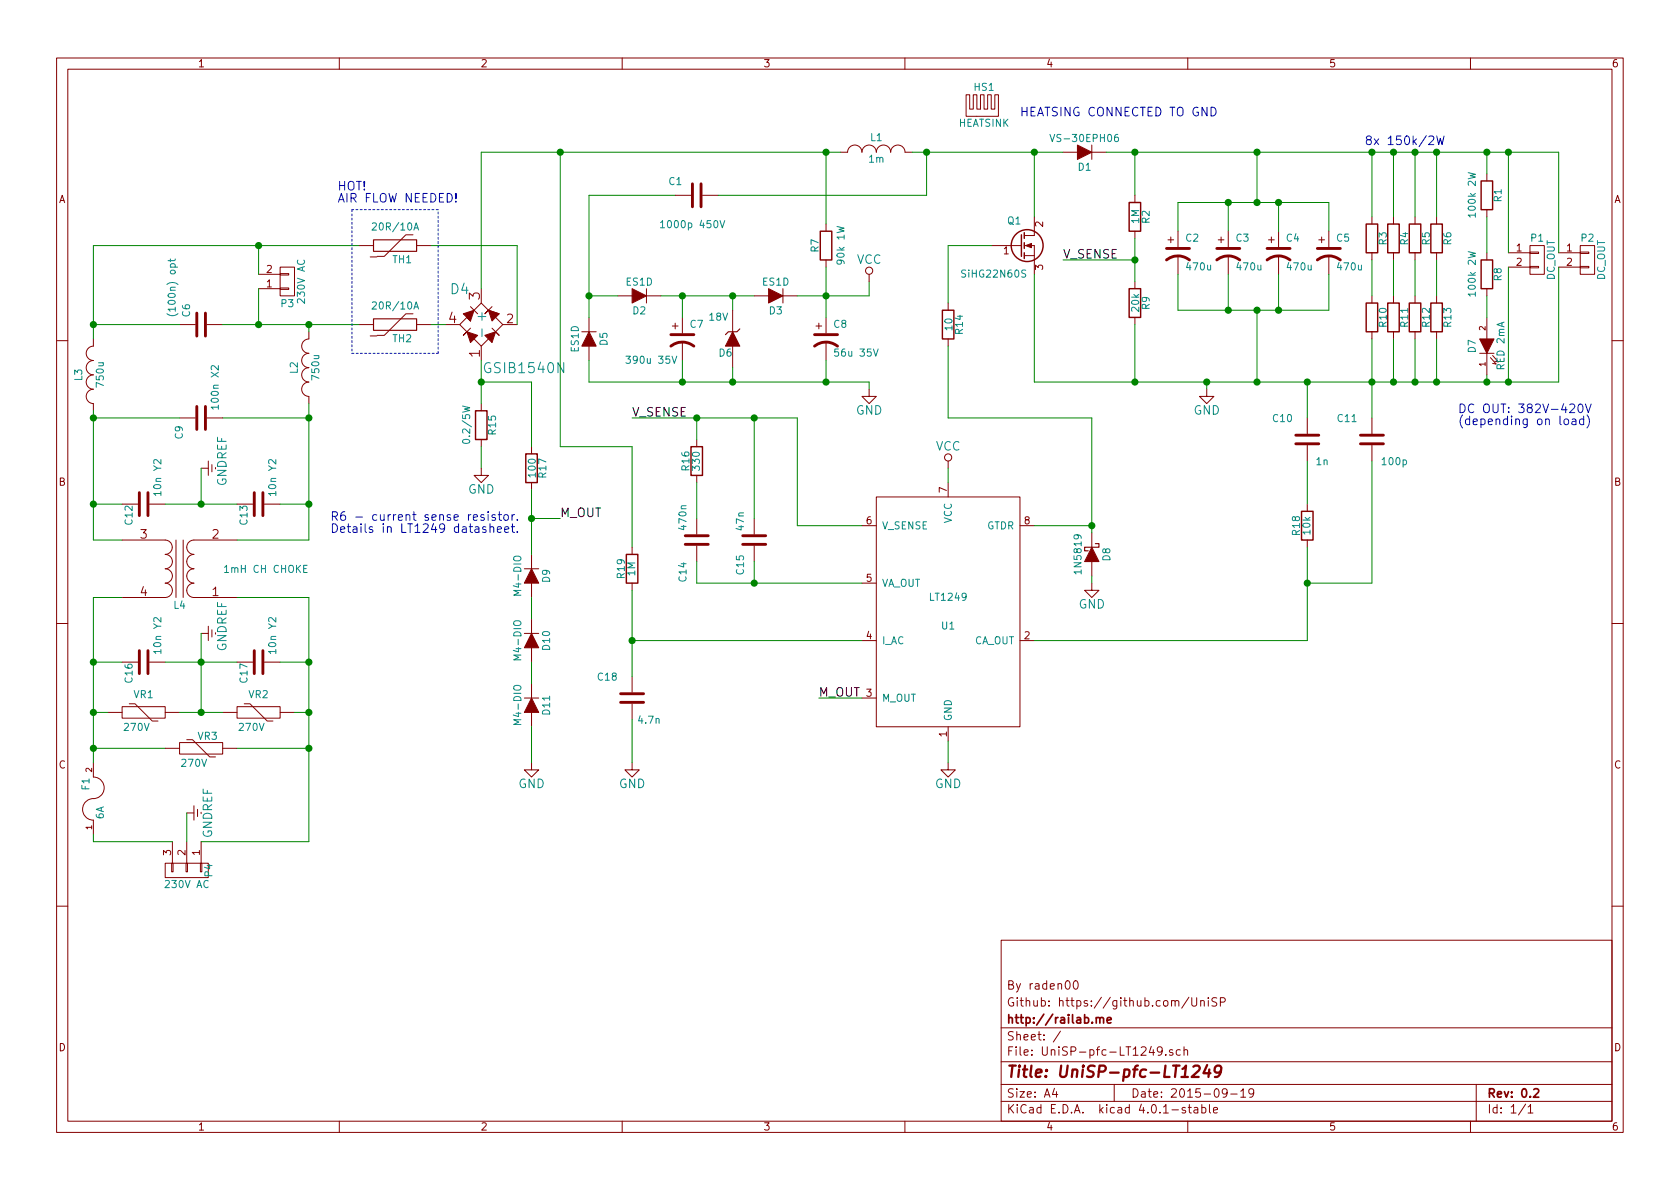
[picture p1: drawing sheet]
EESchema Schematic File Version 2
LIBS:conn
LIBS:device
LIBS:linear
LIBS:power
LIBS:UniSP-pfc-LT1249-cache
EELAYER 25 0
EELAYER END
$Descr A4 11693 8268
encoding utf-8
Sheet 1 1
Title "UniSP-pfc-LT1249"
Date "2015-09-19"
Rev "0.2"
Comp "http://railab.me"
Comment1 "Github: https://github.com/UniSP"
Comment2 "By raden00"
Comment3 ""
Comment4 ""
$EndDescr
$Comp
L LT1249 U1
U 1 1
P 6600 4250
F 0 "U1" H 6600 4150 50  0000 C CNN
F 1 "LT1249" H 6600 4350 50  0000 C CNN
F 2 "Housings_SOIC:SOIC-8_3.9x4.9mm_Pitch1.27mm" H 6600 4250 50  0001 C CNN
F 3 "DOCUMENTATION" H 6600 4250 50  0001 C CNN
	1    6600 4250
	1    0    0    -1  
$EndComp
$Comp
L INDUCTOR_SMALL L1
U 1 1
P 6100 1050
F 0 "L1" H 6100 1150 50  0000 C CNN
F 1 "1m" H 6100 1000 50  0000 C CNN
F 2 "UniSP-pfc-LT1249:Choke-DTMSS-47" H 6100 1050 60  0001 C CNN
F 3 "" H 6100 1050 60  0000 C CNN
	1    6100 1050
	1    0    0    -1  
$EndComp
$Comp
L Q_NMOS_GDS Q1
U 1 1
P 7100 1700
F 0 "Q1" H 7110 1870 50  0000 R CNN
F 1 "SiHG22N60S" H 7150 1500 50  0000 R CNN
F 2 "Transistors_TO-247:TO-247_Vertical_Neutral123_largePads" H 7100 1700 60  0001 C CNN
F 3 "" H 7100 1700 60  0000 C CNN
	1    7100 1700
	1    0    0    -1  
$EndComp
$Comp
L CP1 C2
U 1 1
P 8200 1750
F 0 "C2" H 8250 1850 50  0000 L CNN
F 1 "470u" H 8250 1650 50  0000 L CNN
F 2 "Capacitors_ThroughHole:C_Radial_D35_L51_P10" H 8200 1750 60  0001 C CNN
F 3 "" H 8200 1750 60  0000 C CNN
	1    8200 1750
	1    0    0    -1  
$EndComp
$Comp
L R R15
U 1 1
P 3350 2950
F 0 "R15" V 3430 2950 50  0000 C CNN
F 1 "0.2/5W" V 3250 2950 50  0000 C CNN
F 2 "UniSP-pfc-LT1249:Resistor-Vishay-WSR5" V 3280 2950 30  0001 C CNN
F 3 "" H 3350 2950 30  0000 C CNN
	1    3350 2950
	1    0    0    -1  
$EndComp
$Comp
L R R2
U 1 1
P 7900 1500
F 0 "R2" V 7980 1500 50  0000 C CNN
F 1 "1M" V 7907 1501 50  0000 C CNN
F 2 "Resistors_SMD:R_2512_HandSoldering" V 7830 1500 30  0001 C CNN
F 3 "" H 7900 1500 30  0000 C CNN
	1    7900 1500
	1    0    0    -1  
$EndComp
$Comp
L R R9
U 1 1
P 7900 2100
F 0 "R9" V 7980 2100 50  0000 C CNN
F 1 "20k" V 7907 2101 50  0000 C CNN
F 2 "Resistors_SMD:R_2512_HandSoldering" V 7830 2100 30  0001 C CNN
F 3 "" H 7900 2100 30  0000 C CNN
	1    7900 2100
	1    0    0    -1  
$EndComp
$Comp
L C C1
U 1 1
P 4850 1350
F 0 "C1" V 4950 1450 50  0000 L CNN
F 1 "1000p 450V" V 4650 1150 50  0000 L CNN
F 2 "Capacitors_ThroughHole:C_Rect_L7_W4.5_P5" H 4888 1200 30  0001 C CNN
F 3 "" H 4850 1350 60  0000 C CNN
	1    4850 1350
	0    -1   -1   0   
$EndComp
$Comp
L R R7
U 1 1
P 5750 1700
F 0 "R7" V 5830 1700 50  0000 C CNN
F 1 "90k 1W" V 5650 1700 50  0000 C CNN
F 2 "Resistors_SMD:R_2512_HandSoldering" V 5680 1700 30  0001 C CNN
F 3 "" H 5750 1700 30  0000 C CNN
	1    5750 1700
	-1   0    0    1   
$EndComp
$Comp
L D D2
U 1 1
P 4450 2050
F 0 "D2" H 4450 2150 50  0000 C CNN
F 1 "ES1D" H 4450 1950 50  0000 C CNN
F 2 "Diodes_SMD:Diode-SMA_Standard" H 4450 2050 60  0001 C CNN
F 3 "" H 4450 2050 60  0000 C CNN
	1    4450 2050
	-1   0    0    1   
$EndComp
$Comp
L CP1 C7
U 1 1
P 4750 2350
F 0 "C7" H 4800 2450 50  0000 L CNN
F 1 "390u 35V" H 4350 2200 50  0000 L CNN
F 2 "Capacitors_SMD:c_elec_10x10" H 4750 2350 60  0001 C CNN
F 3 "" H 4750 2350 60  0000 C CNN
	1    4750 2350
	1    0    0    -1  
$EndComp
$Comp
L ZENER D6
U 1 1
P 5100 2350
F 0 "D6" V 5200 2300 50  0000 C CNN
F 1 "18V" V 4950 2250 50  0000 C CNN
F 2 "Diodes_SMD:Diode-SMB_Handsoldering" H 5100 2350 60  0001 C CNN
F 3 "" H 5100 2350 60  0000 C CNN
	1    5100 2350
	0    1    1    0   
$EndComp
$Comp
L D D3
U 1 1
P 5400 2050
F 0 "D3" H 5400 2150 50  0000 C CNN
F 1 "ES1D" H 5400 1950 50  0000 C CNN
F 2 "Diodes_SMD:Diode-SMA_Standard" H 5400 2050 60  0001 C CNN
F 3 "" H 5400 2050 60  0000 C CNN
	1    5400 2050
	-1   0    0    1   
$EndComp
$Comp
L CP1 C8
U 1 1
P 5750 2350
F 0 "C8" H 5800 2450 50  0000 L CNN
F 1 "56u 35V" H 5800 2250 50  0000 L CNN
F 2 "Capacitors_SMD:c_elec_6.3x5.8" H 5750 2350 60  0001 C CNN
F 3 "" H 5750 2350 60  0000 C CNN
	1    5750 2350
	1    0    0    -1  
$EndComp
$Comp
L CP1 C3
U 1 1
P 8550 1750
F 0 "C3" H 8600 1850 50  0000 L CNN
F 1 "470u" H 8600 1650 50  0000 L CNN
F 2 "Capacitors_ThroughHole:C_Radial_D35_L51_P10" H 8550 1750 60  0001 C CNN
F 3 "" H 8550 1750 60  0000 C CNN
	1    8550 1750
	1    0    0    -1  
$EndComp
$Comp
L CP1 C4
U 1 1
P 8900 1750
F 0 "C4" H 8950 1850 50  0000 L CNN
F 1 "470u" H 8950 1650 50  0000 L CNN
F 2 "Capacitors_ThroughHole:C_Radial_D35_L51_P10" H 8900 1750 60  0001 C CNN
F 3 "" H 8900 1750 60  0000 C CNN
	1    8900 1750
	1    0    0    -1  
$EndComp
$Comp
L CP1 C5
U 1 1
P 9250 1750
F 0 "C5" H 9300 1850 50  0000 L CNN
F 1 "470u" H 9300 1650 50  0000 L CNN
F 2 "Capacitors_ThroughHole:C_Radial_D35_L51_P10" H 9250 1750 60  0001 C CNN
F 3 "" H 9250 1750 60  0000 C CNN
	1    9250 1750
	1    0    0    -1  
$EndComp
$Comp
L R R14
U 1 1
P 6600 2250
F 0 "R14" V 6680 2250 50  0000 C CNN
F 1 "10" V 6607 2251 50  0000 C CNN
F 2 "Resistors_SMD:R_1206_HandSoldering" V 6530 2250 30  0001 C CNN
F 3 "" H 6600 2250 30  0000 C CNN
	1    6600 2250
	1    0    0    -1  
$EndComp
$Comp
L GND #PWR01
U 1 1
P 7600 4050
F 0 "#PWR01" H 7600 3800 60  0001 C CNN
F 1 "GND" H 7600 3900 60  0000 C CNN
F 2 "" H 7600 4050 60  0000 C CNN
F 3 "" H 7600 4050 60  0000 C CNN
	1    7600 4050
	1    0    0    -1  
$EndComp
$Comp
L GND #PWR02
U 1 1
P 6600 5300
F 0 "#PWR02" H 6600 5050 60  0001 C CNN
F 1 "GND" H 6600 5150 60  0000 C CNN
F 2 "" H 6600 5300 60  0000 C CNN
F 3 "" H 6600 5300 60  0000 C CNN
	1    6600 5300
	1    0    0    -1  
$EndComp
$Comp
L VCC #PWR03
U 1 1
P 6600 3250
F 0 "#PWR03" H 6600 3100 60  0001 C CNN
F 1 "VCC" H 6600 3400 60  0000 C CNN
F 2 "" H 6600 3250 60  0000 C CNN
F 3 "" H 6600 3250 60  0000 C CNN
	1    6600 3250
	1    0    0    -1  
$EndComp
$Comp
L GND #PWR04
U 1 1
P 8400 2700
F 0 "#PWR04" H 8400 2450 60  0001 C CNN
F 1 "GND" H 8400 2550 60  0000 C CNN
F 2 "" H 8400 2700 60  0000 C CNN
F 3 "" H 8400 2700 60  0000 C CNN
	1    8400 2700
	1    0    0    -1  
$EndComp
$Comp
L R R19
U 1 1
P 4400 3950
F 0 "R19" V 4480 3950 50  0000 C CNN
F 1 "1M" V 4407 3951 50  0000 C CNN
F 2 "Resistors_SMD:R_2512_HandSoldering" V 4330 3950 30  0001 C CNN
F 3 "" H 4400 3950 30  0000 C CNN
	1    4400 3950
	-1   0    0    1   
$EndComp
$Comp
L C C18
U 1 1
P 4400 4850
F 0 "C18" H 4500 4700 50  0000 L CNN
F 1 "4.7n" H 4200 5000 50  0000 L CNN
F 2 "Capacitors_SMD:C_0805_HandSoldering" H 4438 4700 30  0001 C CNN
F 3 "" H 4400 4850 60  0000 C CNN
	1    4400 4850
	-1   0    0    1   
$EndComp
$Comp
L GND #PWR05
U 1 1
P 4400 5300
F 0 "#PWR05" H 4400 5050 60  0001 C CNN
F 1 "GND" H 4400 5150 60  0000 C CNN
F 2 "" H 4400 5300 60  0000 C CNN
F 3 "" H 4400 5300 60  0000 C CNN
	1    4400 5300
	1    0    0    -1  
$EndComp
$Comp
L C C14
U 1 1
P 4850 3750
F 0 "C14" V 4950 3900 50  0000 L CNN
F 1 "470n" V 4950 3500 50  0000 L CNN
F 2 "Capacitors_SMD:C_0805_HandSoldering" H 4888 3600 30  0001 C CNN
F 3 "" H 4850 3750 60  0000 C CNN
	1    4850 3750
	-1   0    0    1   
$EndComp
$Comp
L R R16
U 1 1
P 4850 3200
F 0 "R16" V 4930 3200 50  0000 C CNN
F 1 "330" V 4857 3201 50  0000 C CNN
F 2 "Resistors_SMD:R_0805_HandSoldering" V 4780 3200 30  0001 C CNN
F 3 "" H 4850 3200 30  0000 C CNN
	1    4850 3200
	-1   0    0    1   
$EndComp
Text Label 3900 3600 0    60   ~ 0
M_OUT
Text Label 5700 4850 0    60   ~ 0
M_OUT
Text Label 7400 1800 0    60   ~ 0
V_SENSE
Text Label 4400 2900 0    60   ~ 0
V_SENSE
$Comp
L C C10
U 1 1
P 9100 3050
F 0 "C10" H 9200 2900 50  0000 L CNN
F 1 "1n" H 8950 3200 50  0000 L CNN
F 2 "Capacitors_SMD:C_0805_HandSoldering" H 9138 2900 30  0001 C CNN
F 3 "" H 9100 3050 60  0000 C CNN
	1    9100 3050
	-1   0    0    1   
$EndComp
$Comp
L C C11
U 1 1
P 9550 3050
F 0 "C11" H 9650 2900 50  0000 L CNN
F 1 "100p" H 9300 3200 50  0000 L CNN
F 2 "Capacitors_SMD:C_0805_HandSoldering" H 9588 2900 30  0001 C CNN
F 3 "" H 9550 3050 60  0000 C CNN
	1    9550 3050
	-1   0    0    1   
$EndComp
$Comp
L R R18
U 1 1
P 9100 3650
F 0 "R18" V 9180 3650 50  0000 C CNN
F 1 "10k" V 9107 3651 50  0000 C CNN
F 2 "Resistors_SMD:R_0805_HandSoldering" V 9030 3650 30  0001 C CNN
F 3 "" H 9100 3650 30  0000 C CNN
	1    9100 3650
	-1   0    0    1   
$EndComp
$Comp
L CONN_01X03 P4
U 1 1
P 1300 6050
F 0 "P4" H 1300 6200 50  0000 C CNN
F 1 "230V AC" V 1400 6050 50  0000 C CNN
F 2 "UniSP-pfc-LT1249:CONN_3_20A" H 1300 6050 60  0001 C CNN
F 3 "" H 1300 6050 60  0000 C CNN
	1    1300 6050
	0    1    1    0   
$EndComp
$Comp
L RECTIFIER D4
U 1 1
P 3350 2250
F 0 "D4" V 3600 2400 70  0000 C CNN
F 1 "GSIB1540N" V 3050 1950 70  0000 C CNN
F 2 "UniSP-pfc-LT1249:Rectifier-GSIB15" H 3350 2250 60  0001 C CNN
F 3 "" H 3350 2250 60  0000 C CNN
	1    3350 2250
	0    -1   -1   0   
$EndComp
$Comp
L D D1
U 1 1
P 7550 1050
F 0 "D1" H 7550 1150 50  0000 C CNN
F 1 "VS-30EPH06" H 7550 950 50  0000 C CNN
F 2 "Diodes_ThroughHole:Diode_TO-247_Vertical" H 7550 1050 60  0001 C CNN
F 3 "" H 7550 1050 60  0000 C CNN
	1    7550 1050
	-1   0    0    1   
$EndComp
$Comp
L R R17
U 1 1
P 3700 3250
F 0 "R17" V 3780 3250 50  0000 C CNN
F 1 "100" V 3707 3251 50  0000 C CNN
F 2 "Resistors_SMD:R_0805_HandSoldering" V 3630 3250 30  0001 C CNN
F 3 "" H 3700 3250 30  0000 C CNN
	1    3700 3250
	1    0    0    -1  
$EndComp
$Comp
L GND #PWR06
U 1 1
P 3700 5300
F 0 "#PWR06" H 3700 5050 60  0001 C CNN
F 1 "GND" H 3700 5150 60  0000 C CNN
F 2 "" H 3700 5300 60  0000 C CNN
F 3 "" H 3700 5300 60  0000 C CNN
	1    3700 5300
	1    0    0    -1  
$EndComp
$Comp
L TRANSFO L4
U 1 1
P 1250 3950
F 0 "L4" H 1250 4200 50  0000 C CNN
F 1 "1mH CH CHOKE" H 650 3950 50  0000 C CNN
F 2 "UniSP-pfc-LT1249:Choke-CM-DTS-25" H 1250 3950 60  0001 C CNN
F 3 "" H 1250 3950 60  0000 C CNN
	1    1250 3950
	-1   0    0    1   
$EndComp
$Comp
L FUSE F1
U 1 1
P 650 5550
F 0 "F1" H 750 5600 50  0000 C CNN
F 1 "6A" H 550 5500 50  0000 C CNN
F 2 "UniSP-pfc-LT1249:FUSE_3" H 650 5550 60  0001 C CNN
F 3 "" H 650 5550 60  0000 C CNN
	1    650  5550
	0    -1   -1   0   
$EndComp
$Comp
L C C12
U 1 1
P 1000 3500
F 0 "C12" H 850 3600 50  0000 L CNN
F 1 "10n Y2" H 1050 3400 50  0000 L CNN
F 2 "Capacitors_ThroughHole:C_Rect_L18_W6_H12_P15" H 1038 3350 30  0001 C CNN
F 3 "" H 1000 3500 60  0000 C CNN
	1    1000 3500
	0    -1   -1   0   
$EndComp
$Comp
L C C13
U 1 1
P 1800 3500
F 0 "C13" H 1650 3600 50  0000 L CNN
F 1 "10n Y2" H 1850 3400 50  0000 L CNN
F 2 "Capacitors_ThroughHole:C_Rect_L18_W6_H12_P15" H 1838 3350 30  0001 C CNN
F 3 "" H 1800 3500 60  0000 C CNN
	1    1800 3500
	0    -1   -1   0   
$EndComp
$Comp
L GNDREF #PWR07
U 1 1
P 1400 3250
F 0 "#PWR07" H 1400 3000 60  0001 C CNN
F 1 "GNDREF" H 1450 3100 60  0000 C CNN
F 2 "" H 1400 3250 60  0000 C CNN
F 3 "" H 1400 3250 60  0000 C CNN
	1    1400 3250
	0    -1   -1   0   
$EndComp
$Comp
L THERMISTOR TH1
U 1 1
P 2750 1700
F 0 "TH1" V 2850 1750 50  0000 C CNN
F 1 "20R/10A" V 2650 1700 50  0000 C BNN
F 2 "UniSP-pfc-LT1249:Ametherm-D31-T10-S7.8" H 2750 1700 60  0001 C CNN
F 3 "" H 2750 1700 60  0000 C CNN
	1    2750 1700
	0    1    1    0   
$EndComp
$Comp
L THERMISTOR TH2
U 1 1
P 2750 2250
F 0 "TH2" V 2850 2300 50  0000 C CNN
F 1 "20R/10A" V 2650 2250 50  0000 C BNN
F 2 "UniSP-pfc-LT1249:Ametherm-D31-T10-S7.8" H 2750 2250 60  0001 C CNN
F 3 "" H 2750 2250 60  0000 C CNN
	1    2750 2250
	0    1    1    0   
$EndComp
$Comp
L C C16
U 1 1
P 1000 4600
F 0 "C16" H 850 4700 50  0000 L CNN
F 1 "10n Y2" H 1050 4500 50  0000 L CNN
F 2 "Capacitors_ThroughHole:C_Rect_L18_W6_H12_P15" H 1038 4450 30  0001 C CNN
F 3 "" H 1000 4600 60  0000 C CNN
	1    1000 4600
	0    -1   -1   0   
$EndComp
$Comp
L C C17
U 1 1
P 1800 4600
F 0 "C17" H 1650 4700 50  0000 L CNN
F 1 "10n Y2" H 1850 4500 50  0000 L CNN
F 2 "Capacitors_ThroughHole:C_Rect_L18_W6_H12_P15" H 1838 4450 30  0001 C CNN
F 3 "" H 1800 4600 60  0000 C CNN
	1    1800 4600
	0    -1   -1   0   
$EndComp
$Comp
L VR VR1
U 1 1
P 1000 4950
F 0 "VR1" V 1100 4950 50  0000 C TNN
F 1 "270V" V 900 5000 50  0000 C CNN
F 2 "Varistors:RV_Disc_D21.5_W5.8_P10" H 1000 4950 60  0001 C CNN
F 3 "" H 1000 4950 60  0000 C CNN
	1    1000 4950
	0    -1   -1   0   
$EndComp
$Comp
L C C9
U 1 1
P 1400 2900
F 0 "C9" H 1250 3050 50  0000 L CNN
F 1 "100n X2" H 1450 2800 50  0000 L CNN
F 2 "Capacitors_ThroughHole:C_Rect_L18_W6_H12_P15" H 1438 2750 30  0001 C CNN
F 3 "" H 1400 2900 60  0000 C CNN
	1    1400 2900
	0    -1   -1   0   
$EndComp
$Comp
L INDUCTOR_SMALL L2
U 1 1
P 2150 2550
F 0 "L2" H 2150 2650 50  0000 C CNN
F 1 "750u" H 2150 2500 50  0000 C CNN
F 2 "UniSP-pfc-LT1249:Choke-DTP-27" H 2150 2550 60  0001 C CNN
F 3 "" H 2150 2550 60  0000 C CNN
	1    2150 2550
	0    -1   -1   0   
$EndComp
$Comp
L INDUCTOR_SMALL L3
U 1 1
P 650 2600
F 0 "L3" H 650 2700 50  0000 C CNN
F 1 "750u" H 650 2550 50  0000 C CNN
F 2 "UniSP-pfc-LT1249:Choke-DTP-27" H 650 2600 60  0001 C CNN
F 3 "" H 650 2600 60  0000 C CNN
	1    650  2600
	0    -1   -1   0   
$EndComp
$Comp
L GNDREF #PWR08
U 1 1
P 1400 4400
F 0 "#PWR08" H 1400 4150 60  0001 C CNN
F 1 "GNDREF" H 1450 4250 60  0000 C CNN
F 2 "" H 1400 4400 60  0000 C CNN
F 3 "" H 1400 4400 60  0000 C CNN
	1    1400 4400
	0    -1   -1   0   
$EndComp
$Comp
L VR VR2
U 1 1
P 1800 4950
F 0 "VR2" V 1900 4950 50  0000 C TNN
F 1 "270V" V 1700 5000 50  0000 C CNN
F 2 "Varistors:RV_Disc_D21.5_W5.8_P10" H 1800 4950 60  0001 C CNN
F 3 "" H 1800 4950 60  0000 C CNN
	1    1800 4950
	0    -1   -1   0   
$EndComp
$Comp
L VR VR3
U 1 1
P 1400 5200
F 0 "VR3" V 1460 5154 50  0000 C TNN
F 1 "270V" V 1300 5250 50  0000 C CNN
F 2 "Varistors:RV_Disc_D21.5_W5.8_P10" H 1400 5200 60  0001 C CNN
F 3 "" H 1400 5200 60  0000 C CNN
	1    1400 5200
	0    -1   -1   0   
$EndComp
$Comp
L GNDREF #PWR09
U 1 1
P 1300 5650
F 0 "#PWR09" H 1300 5400 60  0001 C CNN
F 1 "GNDREF" H 1300 5500 60  0000 C CNN
F 2 "" H 1300 5650 60  0000 C CNN
F 3 "" H 1300 5650 60  0000 C CNN
	1    1300 5650
	0    -1   -1   0   
$EndComp
$Comp
L C C6
U 1 1
P 1400 2250
F 0 "C6" H 1450 2350 50  0000 L CNN
F 1 "(100n) opt" H 1450 2450 50  0000 L CNN
F 2 "Capacitors_ThroughHole:C_Rect_L18_W6_H12_P15" H 1438 2100 30  0001 C CNN
F 3 "" H 1400 2250 60  0000 C CNN
	1    1400 2250
	0    -1   -1   0   
$EndComp
$Comp
L R R1
U 1 1
P 10350 1350
F 0 "R1" V 10430 1350 50  0000 C CNN
F 1 "100k 2W" V 10250 1350 50  0000 C CNN
F 2 "Resistors_SMD:R_2512_HandSoldering" V 10280 1350 30  0001 C CNN
F 3 "" H 10350 1350 30  0000 C CNN
	1    10350 1350
	1    0    0    -1  
$EndComp
$Comp
L R R8
U 1 1
P 10350 1900
F 0 "R8" V 10430 1900 50  0000 C CNN
F 1 "100k 2W" V 10250 1900 50  0000 C CNN
F 2 "Resistors_SMD:R_2512_HandSoldering" V 10280 1900 30  0001 C CNN
F 3 "" H 10350 1900 30  0000 C CNN
	1    10350 1900
	1    0    0    -1  
$EndComp
$Comp
L LED D7
U 1 1
P 10350 2400
F 0 "D7" H 10350 2500 50  0000 C CNN
F 1 "RED 2mA" H 10350 2300 50  0000 C CNN
F 2 "LEDs:LED-3MM" H 10350 2400 60  0001 C CNN
F 3 "" H 10350 2400 60  0000 C CNN
	1    10350 2400
	0    -1   -1   0   
$EndComp
$Comp
L CONN_01X02 P3
U 1 1
P 2000 1950
F 0 "P3" H 2000 2100 50  0000 C CNN
F 1 "230V AC" V 2100 1950 50  0000 C CNN
F 2 "Connect:bornier2" H 2000 1950 60  0001 C CNN
F 3 "" H 2000 1950 60  0000 C CNN
	1    2000 1950
	1    0    0    1   
$EndComp
$Comp
L CONN_01X02 P1
U 1 1
P 10700 1800
F 0 "P1" H 10700 1950 50  0000 C CNN
F 1 "DC_OUT" V 10800 1800 50  0000 C CNN
F 2 "UniSP-pfc-LT1249:CONN_2_20A" H 10700 1800 60  0001 C CNN
F 3 "" H 10700 1800 60  0000 C CNN
	1    10700 1800
	1    0    0    -1  
$EndComp
$Comp
L CONN_01X02 P2
U 1 1
P 11050 1800
F 0 "P2" H 11050 1950 50  0000 C CNN
F 1 "DC_OUT" V 11150 1800 50  0000 C CNN
F 2 "Connect:bornier2" H 11050 1800 60  0001 C CNN
F 3 "" H 11050 1800 60  0000 C CNN
	1    11050 1800
	1    0    0    -1  
$EndComp
$Comp
L HEATSINK HS1
U 1 1
P 6850 800
F 0 "HS1" H 6850 1000 50  0000 C CNN
F 1 "HEATSINK" H 6850 750 50  0000 C CNN
F 2 "UniSP-pfc-LT1249:Heatsink-SK-514-100" H 6850 800 60  0001 C CNN
F 3 "" H 6850 800 60  0000 C CNN
	1    6850 800 
	1    0    0    -1  
$EndComp
$Comp
L R R10
U 1 1
P 9550 2200
F 0 "R10" V 9630 2200 50  0000 C CNN
F 1 "100k 2W" V 9557 2201 50  0001 C CNN
F 2 "Resistors_SMD:R_2512_HandSoldering" V 9480 2200 30  0001 C CNN
F 3 "" H 9550 2200 30  0000 C CNN
	1    9550 2200
	1    0    0    -1  
$EndComp
$Comp
L R R11
U 1 1
P 9700 2200
F 0 "R11" V 9780 2200 50  0000 C CNN
F 1 "100k 2W" V 9707 2201 50  0001 C CNN
F 2 "Resistors_SMD:R_2512_HandSoldering" V 9630 2200 30  0001 C CNN
F 3 "" H 9700 2200 30  0000 C CNN
	1    9700 2200
	1    0    0    -1  
$EndComp
$Comp
L R R12
U 1 1
P 9850 2200
F 0 "R12" V 9930 2200 50  0000 C CNN
F 1 "100k 2W" V 9857 2201 50  0001 C CNN
F 2 "Resistors_SMD:R_2512_HandSoldering" V 9780 2200 30  0001 C CNN
F 3 "" H 9850 2200 30  0000 C CNN
	1    9850 2200
	1    0    0    -1  
$EndComp
$Comp
L R R13
U 1 1
P 10000 2200
F 0 "R13" V 10080 2200 50  0000 C CNN
F 1 "100k 2W" V 10007 2201 50  0001 C CNN
F 2 "Resistors_SMD:R_2512_HandSoldering" V 9930 2200 30  0001 C CNN
F 3 "" H 10000 2200 30  0000 C CNN
	1    10000 2200
	1    0    0    1   
$EndComp
$Comp
L D D9
U 1 1
P 3700 4000
F 0 "D9" H 3700 4100 50  0000 C CNN
F 1 "M4-DIO" H 3700 3900 50  0000 C CNN
F 2 "Diodes_SMD:Diode-SMA_Handsoldering" H 3700 4000 60  0001 C CNN
F 3 "" H 3700 4000 60  0000 C CNN
	1    3700 4000
	0    1    1    0   
$EndComp
$Comp
L D D10
U 1 1
P 3700 4450
F 0 "D10" H 3700 4550 50  0000 C CNN
F 1 "M4-DIO" H 3700 4350 50  0000 C CNN
F 2 "Diodes_SMD:Diode-SMA_Handsoldering" H 3700 4450 60  0001 C CNN
F 3 "" H 3700 4450 60  0000 C CNN
	1    3700 4450
	0    1    1    0   
$EndComp
$Comp
L D D11
U 1 1
P 3700 4900
F 0 "D11" H 3700 5000 50  0000 C CNN
F 1 "M4-DIO" H 3700 4800 50  0000 C CNN
F 2 "Diodes_SMD:Diode-SMA_Handsoldering" H 3700 4900 60  0001 C CNN
F 3 "" H 3700 4900 60  0000 C CNN
	1    3700 4900
	0    1    1    0   
$EndComp
$Comp
L D D5
U 1 1
P 4100 2350
F 0 "D5" H 4100 2450 50  0000 C CNN
F 1 "ES1D" H 4100 2250 50  0000 C CNN
F 2 "Diodes_SMD:Diode-SMA_Standard" H 4100 2350 60  0001 C CNN
F 3 "" H 4100 2350 60  0000 C CNN
	1    4100 2350
	0    1    1    0   
$EndComp
$Comp
L D_Schottky D8
U 1 1
P 7600 3850
F 0 "D8" H 7600 3950 50  0000 C CNN
F 1 "1N5819" H 7600 3750 50  0000 C CNN
F 2 "Diodes_SMD:Diode-MELF_Handsoldering" H 7600 3850 60  0001 C CNN
F 3 "" H 7600 3850 60  0000 C CNN
	1    7600 3850
	0    1    1    0   
$EndComp
$Comp
L R R3
U 1 1
P 9550 1650
F 0 "R3" V 9630 1650 50  0000 C CNN
F 1 "100k 2W" V 9557 1651 50  0001 C CNN
F 2 "Resistors_SMD:R_2512_HandSoldering" V 9480 1650 30  0001 C CNN
F 3 "" H 9550 1650 30  0000 C CNN
	1    9550 1650
	1    0    0    -1  
$EndComp
$Comp
L R R4
U 1 1
P 9700 1650
F 0 "R4" V 9780 1650 50  0000 C CNN
F 1 "100k 2W" V 9707 1651 50  0001 C CNN
F 2 "Resistors_SMD:R_2512_HandSoldering" V 9630 1650 30  0001 C CNN
F 3 "" H 9700 1650 30  0000 C CNN
	1    9700 1650
	1    0    0    -1  
$EndComp
$Comp
L R R5
U 1 1
P 9850 1650
F 0 "R5" V 9930 1650 50  0000 C CNN
F 1 "100k 2W" V 9857 1651 50  0001 C CNN
F 2 "Resistors_SMD:R_2512_HandSoldering" V 9780 1650 30  0001 C CNN
F 3 "" H 9850 1650 30  0000 C CNN
	1    9850 1650
	1    0    0    -1  
$EndComp
$Comp
L R R6
U 1 1
P 10000 1650
F 0 "R6" V 10080 1650 50  0000 C CNN
F 1 "100k 2W" V 10007 1651 50  0001 C CNN
F 2 "Resistors_SMD:R_2512_HandSoldering" V 9930 1650 30  0001 C CNN
F 3 "" H 10000 1650 30  0000 C CNN
	1    10000 1650
	1    0    0    -1  
$EndComp
$Comp
L C C15
U 1 1
P 5250 3750
F 0 "C15" V 5350 3850 50  0000 L CNN
F 1 "47n" V 5350 3550 50  0000 L CNN
F 2 "Capacitors_SMD:C_0805_HandSoldering" H 5288 3600 30  0001 C CNN
F 3 "" H 5250 3750 60  0000 C CNN
	1    5250 3750
	-1   0    0    1   
$EndComp
Text Notes 2350 1400 0    60   ~ 0
HOT!\nAIR FLOW NEEDED!
Text Notes 9500 1000 0    60   ~ 0
8x 150k/2W
Text Notes 10150 2950 0    60   ~ 0
DC OUT: 382V-420V\n(depending on load)
Text Notes 2300 3700 0    60   ~ 0
R6 - current sense resistor.\nDetails in LT1249 datasheet.
Text Notes 7100 800  0    60   ~ 0
HEATSING CONNECTED TO GND
Wire Wire Line
	4100 2050 4300 2050
Wire Wire Line
	4100 1350 4100 2200
Connection ~ 4100 2050
Wire Wire Line
	4100 2500 4100 2650
Wire Wire Line
	4100 2650 6050 2650
Wire Wire Line
	4750 2500 4750 2650
Wire Wire Line
	4600 2050 5250 2050
Wire Wire Line
	4750 2050 4750 2200
Connection ~ 4750 2050
Wire Wire Line
	5100 2650 5100 2550
Connection ~ 4750 2650
Wire Wire Line
	5100 2150 5100 2050
Connection ~ 5100 2050
Connection ~ 5100 2650
Wire Wire Line
	5550 2050 6050 2050
Wire Wire Line
	6450 1350 6450 1050
Wire Wire Line
	6050 2050 6050 1950
Connection ~ 5750 2050
Wire Wire Line
	6050 2650 6050 2700
Connection ~ 5750 2650
Wire Wire Line
	5750 2500 5750 2650
Connection ~ 6450 1050
Wire Wire Line
	7200 1050 7200 1500
Connection ~ 7200 1050
Wire Wire Line
	8200 1400 8200 1600
Wire Wire Line
	8200 1400 9250 1400
Wire Wire Line
	8550 1400 8550 1600
Wire Wire Line
	8900 1400 8900 1600
Connection ~ 8550 1400
Wire Wire Line
	9250 1400 9250 1600
Connection ~ 8900 1400
Wire Wire Line
	9250 2150 9250 1900
Wire Wire Line
	8200 2150 9250 2150
Wire Wire Line
	8900 1900 8900 2150
Wire Wire Line
	8550 1900 8550 2150
Connection ~ 8900 2150
Wire Wire Line
	8200 2150 8200 1900
Connection ~ 8550 2150
Wire Wire Line
	7200 1900 7200 2650
Wire Wire Line
	7200 2650 10850 2650
Wire Wire Line
	8750 1050 8750 1400
Connection ~ 7900 1050
Connection ~ 8750 1400
Wire Wire Line
	8750 2650 8750 2150
Connection ~ 7900 2650
Connection ~ 8750 2150
Wire Wire Line
	6900 1700 6600 1700
Connection ~ 5750 1050
Connection ~ 8400 2650
Wire Wire Line
	8400 2700 8400 2650
Wire Wire Line
	7400 1800 7900 1800
Connection ~ 7900 1800
Wire Wire Line
	6000 4850 5700 4850
Wire Wire Line
	3350 2000 3350 1050
Wire Wire Line
	3600 1700 3600 2250
Wire Wire Line
	6350 1050 7400 1050
Wire Wire Line
	3350 1050 5850 1050
Wire Wire Line
	3900 3100 3900 1050
Connection ~ 3900 1050
Wire Wire Line
	3600 1700 3000 1700
Wire Wire Line
	3900 3600 3700 3600
Connection ~ 3700 3600
Wire Wire Line
	3700 5050 3700 5300
Wire Wire Line
	650  5800 650  5850
Connection ~ 650  4950
Connection ~ 650  4600
Connection ~ 650  3500
Connection ~ 650  2900
Wire Wire Line
	650  1700 650  2350
Wire Wire Line
	650  4150 650  5300
Connection ~ 650  5200
Wire Wire Line
	1650 4150 2150 4150
Wire Wire Line
	850  4150 650  4150
Wire Wire Line
	2150 3750 1650 3750
Wire Wire Line
	650  3750 850  3750
Wire Wire Line
	650  2850 650  3750
Connection ~ 650  2250
Connection ~ 8750 1050
Connection ~ 8750 2650
Connection ~ 10350 2650
Connection ~ 10350 1050
Wire Wire Line
	650  1700 2500 1700
Wire Wire Line
	3000 2250 3100 2250
Wire Wire Line
	1800 1700 1800 1900
Connection ~ 1800 1700
Wire Wire Line
	10500 1050 10500 1750
Connection ~ 10500 1050
Wire Wire Line
	10500 1850 10500 2650
Connection ~ 10500 2650
Wire Wire Line
	10850 1050 10850 1750
Wire Wire Line
	10850 2650 10850 1850
Wire Wire Line
	7700 1050 10850 1050
Connection ~ 9550 1050
Connection ~ 9700 1050
Connection ~ 9850 1050
Connection ~ 10000 1050
Connection ~ 9550 2650
Connection ~ 9700 2650
Connection ~ 9850 2650
Connection ~ 10000 2650
Wire Wire Line
	3700 4150 3700 4300
Wire Wire Line
	3700 4600 3700 4750
Wire Wire Line
	7600 2900 7600 3700
Connection ~ 7600 3650
Wire Wire Line
	7600 4000 7600 4050
Wire Wire Line
	9100 2650 9100 2900
Connection ~ 9100 2650
Wire Wire Line
	9100 3800 9100 4450
Wire Wire Line
	10350 2050 10350 2200
Wire Wire Line
	10350 2600 10350 2650
Wire Wire Line
	10350 1500 10350 1750
Wire Wire Line
	10350 1050 10350 1200
Wire Wire Line
	10000 1050 10000 1500
Wire Wire Line
	9850 1050 9850 1500
Wire Wire Line
	9700 1050 9700 1500
Wire Wire Line
	9550 1050 9550 1500
Wire Wire Line
	9550 1800 9550 2050
Wire Wire Line
	9700 1800 9700 2050
Wire Wire Line
	9850 1800 9850 2050
Wire Wire Line
	10000 1800 10000 2050
Wire Wire Line
	10000 2350 10000 2650
Wire Wire Line
	9850 2350 9850 2650
Wire Wire Line
	9700 2350 9700 2650
Wire Wire Line
	9550 2350 9550 2900
Wire Wire Line
	7900 1650 7900 1950
Wire Wire Line
	7900 2250 7900 2650
Wire Wire Line
	7900 1050 7900 1350
Wire Wire Line
	5750 1850 5750 2200
Wire Wire Line
	5750 1050 5750 1550
Wire Wire Line
	4400 3100 4400 3800
Wire Wire Line
	4400 3100 3900 3100
Wire Wire Line
	5250 2900 5250 3600
Wire Wire Line
	4400 2900 5550 2900
Connection ~ 4850 2900
Connection ~ 5250 2900
Wire Wire Line
	650  5850 1200 5850
Wire Wire Line
	2150 5850 1400 5850
Wire Wire Line
	1250 4950 1550 4950
Wire Wire Line
	1400 4400 1400 4950
Connection ~ 1400 4950
Wire Wire Line
	1150 4600 1650 4600
Connection ~ 1400 4600
Wire Wire Line
	650  4600 850  4600
Wire Wire Line
	750  4950 650  4950
Wire Wire Line
	2150 5200 1650 5200
Wire Wire Line
	1150 5200 650  5200
Wire Wire Line
	1300 5650 1300 5850
Wire Wire Line
	1550 2250 2500 2250
Wire Wire Line
	650  2250 1250 2250
Wire Wire Line
	650  2900 1250 2900
Wire Wire Line
	2150 2300 2150 2250
Connection ~ 2150 2250
Wire Wire Line
	2150 2800 2150 3750
Wire Wire Line
	1950 3500 2150 3500
Connection ~ 2150 3500
Wire Wire Line
	1150 3500 1650 3500
Wire Wire Line
	650  3500 850  3500
Connection ~ 1400 3500
Wire Wire Line
	1550 2900 2150 2900
Connection ~ 2150 2900
Wire Wire Line
	1800 2000 1800 2250
Connection ~ 1800 2250
Wire Wire Line
	4400 4450 6000 4450
Wire Wire Line
	4850 4050 6000 4050
Wire Wire Line
	5550 3650 6000 3650
Wire Wire Line
	5550 2900 5550 3650
Wire Wire Line
	4400 4100 4400 4700
Wire Wire Line
	6600 3250 6600 3350
Wire Wire Line
	6600 5300 6600 5150
Wire Wire Line
	9100 4450 7200 4450
Wire Wire Line
	3350 2500 3350 2800
Wire Wire Line
	3350 3100 3350 3250
Wire Wire Line
	3350 2650 3700 2650
Connection ~ 3350 2650
Wire Wire Line
	3700 3400 3700 3850
Wire Wire Line
	5000 1350 6450 1350
Wire Wire Line
	4100 1350 4700 1350
Wire Wire Line
	3700 2650 3700 3100
Connection ~ 4400 4450
Wire Wire Line
	5250 3900 5250 4050
Connection ~ 5250 4050
Wire Wire Line
	4850 3900 4850 4050
Wire Wire Line
	4850 2900 4850 3050
Wire Wire Line
	9100 3200 9100 3500
Wire Wire Line
	6600 1700 6600 2100
Wire Wire Line
	6600 2400 6600 2900
Wire Wire Line
	6600 2900 7600 2900
Wire Wire Line
	7600 3650 7200 3650
Wire Wire Line
	2150 4150 2150 5850
Wire Wire Line
	1950 4600 2150 4600
Connection ~ 2150 4600
Wire Wire Line
	2050 4950 2150 4950
Connection ~ 2150 4950
Connection ~ 2150 5200
Wire Wire Line
	1400 3250 1400 3500
Wire Notes Line
	2450 1450 2450 2450
Wire Notes Line
	2450 2450 3050 2450
Wire Notes Line
	3050 2450 3050 1450
Wire Notes Line
	3050 1450 2450 1450
Wire Wire Line
	9550 3200 9550 4050
Wire Wire Line
	9550 4050 9100 4050
Connection ~ 9100 4050
Wire Wire Line
	4400 5000 4400 5300
Wire Wire Line
	4850 3350 4850 3600
$Comp
L GND #PWR010
U 1 1
P 6050 2700
F 0 "#PWR010" H 6050 2450 60  0001 C CNN
F 1 "GND" H 6050 2550 60  0000 C CNN
F 2 "" H 6050 2700 60  0000 C CNN
F 3 "" H 6050 2700 60  0000 C CNN
	1    6050 2700
	1    0    0    -1  
$EndComp
$Comp
L VCC #PWR011
U 1 1
P 6050 1950
F 0 "#PWR011" H 6050 1800 60  0001 C CNN
F 1 "VCC" H 6050 2100 60  0000 C CNN
F 2 "" H 6050 1950 60  0000 C CNN
F 3 "" H 6050 1950 60  0000 C CNN
	1    6050 1950
	1    0    0    -1  
$EndComp
$Comp
L GND #PWR012
U 1 1
P 3350 3250
F 0 "#PWR012" H 3350 3000 60  0001 C CNN
F 1 "GND" H 3350 3100 60  0000 C CNN
F 2 "" H 3350 3250 60  0000 C CNN
F 3 "" H 3350 3250 60  0000 C CNN
	1    3350 3250
	1    0    0    -1  
$EndComp
$EndSCHEMATC
